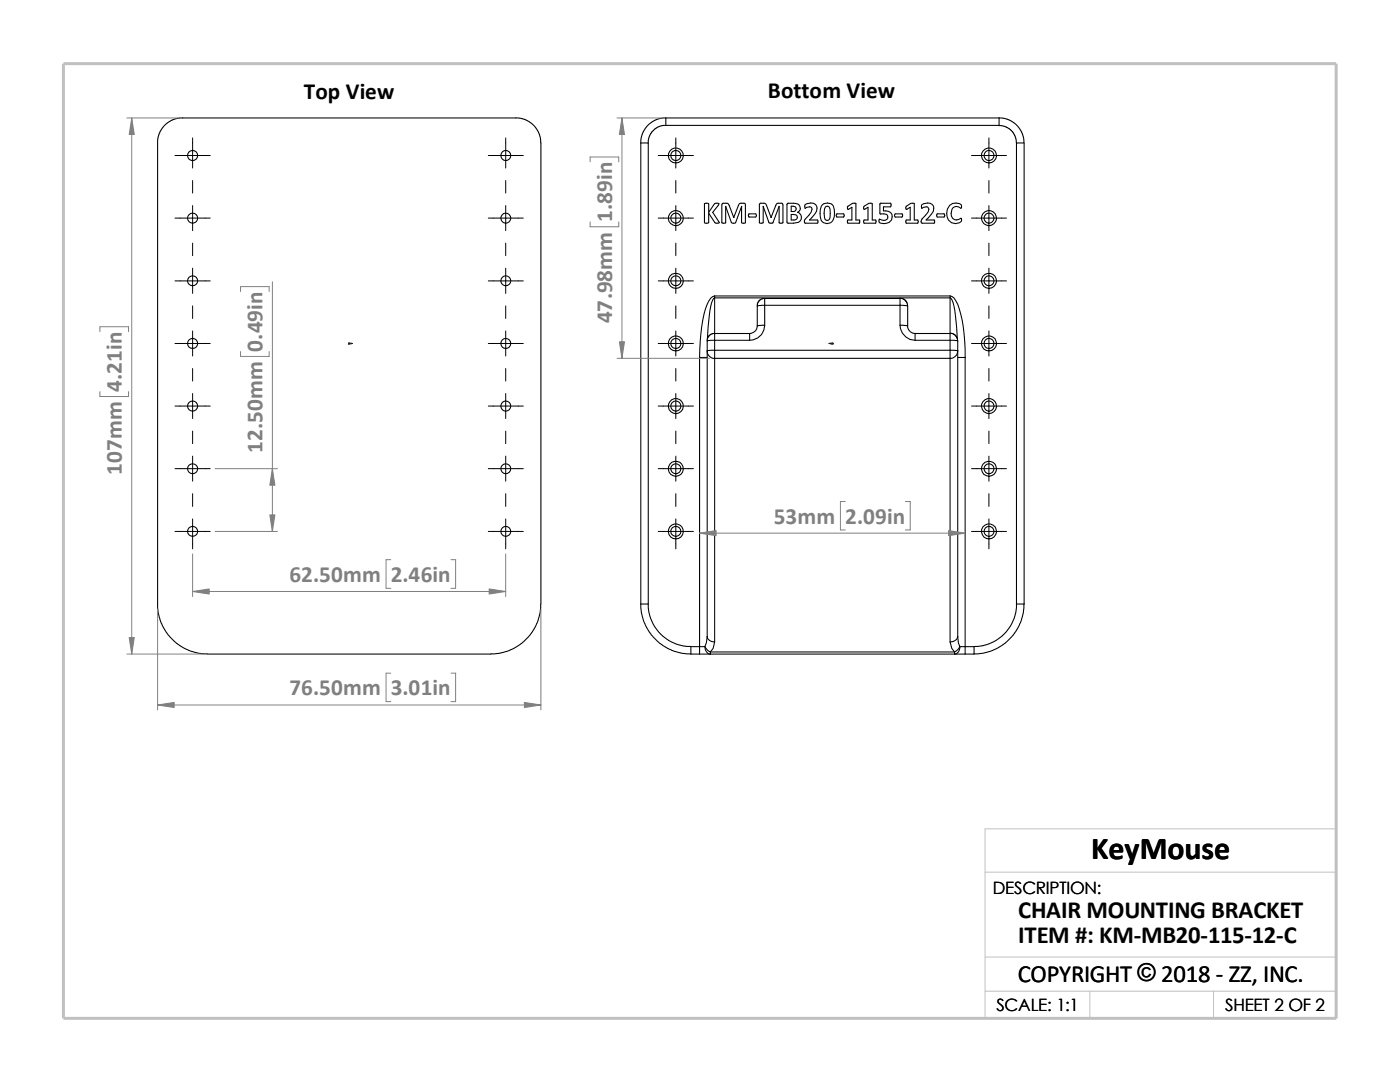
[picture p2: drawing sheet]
<svg xmlns="http://www.w3.org/2000/svg" width="279mm" height="216mm" viewBox="0 0 279 216" stroke-linecap="round" stroke-linejoin="round" font-family="sans-serif">
<path d="M196.6 174h70.1M196.6 197.8h70.1M196.6 191h70.1M217.5 197.8v5.4M242.2 197.8v5.4M26.8 203.2h239.9v-37.8h-70.1v37.8" fill="none" stroke="#c0c0c0" stroke-width=".2"/>
<path d="M12.7 12.7h254v190.5h-254z" fill="none" stroke="#c0c0c0" stroke-width=".59"/>
<g fill="none" stroke="#000" stroke-width=".21">
<path d="M31.5 28.5l.2-1.6 .9-1.7 1.5-1.1 1.7-.6h67.7l1.8 .6 1.4 1.1 1 1.7 .2 1.6v92M31.5 28.5v92.9l.4 2.3 .7 1.5 .9 1.5 1.4 1.4 1.8 1.2 1.6 .7 1.5 .4 1.6 .1M127.9 28.5v92M127.9 28.5h1.5M129.4 28.5v92M132.9 23.5l-.9 .1-1.1 .3-1.1 .7-.7 .6-1 1.7-.2 1.6M132.9 23.5h66.5M132.9 25h-.6l-.9 .3-1.1 .8-.8 1.3-.1 1.1M132.9 23.5v1.5M199.4 23.5v1.5h-66.5M199.4 23.5l.9 .1 1 .3 .8 .4 .9 .8 1 1.5 .3 1v.9M199.4 25.1l1.3 .2 1.1 .7 .7 1 .4 1.5"/>
<path d="M202.9 28.5v92M202.9 28.5h1.5v92M140.6 40.6h.6l.2 .1v1.7l1.2-1.7 .2-.1h.7l-1.3 1.8 1.3 2.1h-.8l-1.3-2v2a.62 .62 0 0 1-.8-.1zM142.6 59.1v.3M142.6 59.4a2.17 2.17 0 0 0-.7 1.6l-.5 3.1-.2 3.5M142.6 59.4v7.1M142.6 59.4h47M142.6 59.1h47M142.6 59.1a2.18 2.18 0 0 0-1.5 1.6 31.4 31.4 0 0 0-1.5 10.6M144.8 41.2v3.3h-.7v-3.6l.2-.3h.9l.2 .1 1 2.7M144.8 41.2l1.2 3.2 .2 .1h.6l1.2-3.3M144.8 41.2h.1"/>
<path d="M146.4 43.4h.1M148 41.2v3.2l.6 .1h.2v-3.7l-.2-.2h-.7a.49 .49 0 0 0-.5 .4l-1 2.4M148 41.2h.1M149.4 42.7h1.4a.38 .38 0 0 1 0 .6h-1.4zM152.3 41.2v3.2l-.2 .1h-.5v-3.8l.1-.1h.9l.2 .1 1.1 2.7M152.3 41.2l1.2 3.2 .1 .1h.7l1.2-3.3M152.3 41.2h.1M152.6 59.6l-.7 .1-.4 .3-.3 .5-.1 .5M152.6 59.6v1.3M152.6 59.6h27v1.3M153.9 43.4h.1M155.5 41.2v3.3h.6l.2-.1v-3.5l-.2-.3h-.7a.49 .49 0 0 0-.6 .4l-.9 2.4"/>
<path d="M155.5 41.2h.1M157.1 40.6h.2a2.31 2.31 0 0 1 2.3 .5 .86 .86 0 0 1-.4 1.3 1.07 1.07 0 0 1 .7 .9 1.07 1.07 0 0 1-.6 1.1l-.9 .1-1.3-.1zM157.9 42.8a.85 .85 0 0 1 1.2 .5 .59 .59 0 0 1-.6 .6h-.6zM157.9 41.1l.8 .1a.53 .53 0 0 1 .2 .7 .53 .53 0 0 1-.6 .3h-.4zM160.7 40.8a1.42 1.42 0 0 1 2.4 .7 3.8 3.8 0 0 1-1.6 2.4h1.7v.5v.1h-2.5l-.1-.6a5.1 5.1 0 0 0 1.5-2.2 .44 .44 0 0 0-.6-.4l-.8 .3zM164.1 40.9a1.39 1.39 0 0 1 1.5-.4 1.39 1.39 0 0 1 .9 1.3 2.62 2.62 0 0 1-.7 2.6 1.38 1.38 0 0 1-2.1-1.1 3.1 3.1 0 0 1 .4-2.4zM164.7 41.3a.51 .51 0 0 1 .8 0 3.8 3.8 0 0 1 0 2.5 .56 .56 0 0 1-.8 0 3.5 3.5 0 0 1 0-2.5zM167 42.7h1.3a.38 .38 0 0 1 0 .6h-1.3l-.1-.3zM169.2 41.2l1-.6h.6v3.3h.7v.6h-2.3v-.6h.8v-2.5l-.8 .4zM172.4 41.2l1-.6h.7v3.3h.7v.6h-2.4v-.6h.8v-2.5l-.8 .4zM175.6 40.6h2.2l-.1 .7h-1.4v.8a1.28 1.28 0 0 1 1.7 .8 1.28 1.28 0 0 1-1 1.6h-1.2a.51 .51 0 0 1-.3-.8l.3 .1a.84 .84 0 0 0 .9 .1 .84 .84 0 0 0 .5-.8l-.3-.3-1.3-.2zM178.6 42.7h1.4a.38 .38 0 0 1 0 .6h-1.4l-.1-.3z"/>
<path d="M179.6 59.5l.6 .1 .4 .3 .4 .5 .1 .6M180.8 41.2l.9-.6h.8v3.3h.7v.6h-2.4v-.6h.9v-2.5l-.9 .4zM184 40.8a1.69 1.69 0 0 1 2.3 .3l.1 .4a3.8 3.8 0 0 1-1.6 2.4h1.6l.1 .5-.1 .1-2.5-.1v-.5l1.3-1.6 .2-.6-.4-.4-.6 .1-.4 .2-.1-.6zM187 42.7h1.4a.38 .38 0 0 1 0 .6h-1.4zM189.5 41a1.68 1.68 0 0 1 2.4 0l-.1 .6a1.09 1.09 0 0 0-1.8 .1 1.51 1.51 0 0 0 .5 2.1 1.5 1.5 0 0 0 1.3-.2l.1 .5a1.73 1.73 0 0 1-2 .3 1.73 1.73 0 0 1-1-1.8l.2-.9zM189.6 59.4a2.17 2.17 0 0 1 .8 1.6l.4 3.1 .3 3.5M189.6 59.1l.4 .1a5.6 5.6 0 0 1 1.7 3.5l.7 3.9 .2 4.7M189.6 59.1v.3M189.6 59.4v7.1M139.6 71.3v57.7M139.6 71.3h1.5M141.1 70a1.45 1.45 0 0 0 1.5 1.5"/>
<path d="M141.1 68v2M141.1 70v57M142.6 66.5l-.7 .2-.4 .3-.3 .5-.1 .5M142.6 66.5v1.4M142.6 69.9l-1.5 .1M142.6 69.9v1.6M142.6 67.9l-1.5 .1M142.6 71.5v56.6M142.6 66.5h7M142.6 67.9v2M142.6 71.5h47M142.6 69.9h47"/>
<path d="M142.6 67.9h7M149.6 66.5v1.4M151.1 65a1.5 1.5 0 0 1-1.5 1.5M151.1 61v4M152.6 64.9l-1.5 .1M152.6 60.9l-1.5 .1M152.6 64.9a2.98 2.98 0 0 1-3 3M152.6 60.9v4M152.6 60.9h27M179.6 64.9l1.5 .1M179.6 60.9l1.5 .1M179.6 64.9a3.1 3.1 0 0 0 3 3"/>
<path d="M179.6 60.9v4M181.1 65a1.48 1.48 0 0 0 1.5 1.5M181.1 61v4M182.6 66.5h7M182.6 67.9h7M182.6 66.5v1.4M189.6 66.5v1.4M189.6 69.9v1.6M189.6 71.5v56.6M189.6 67.9v2M189.6 66.5l.6 .1 .4 .3 .4 .5 .1 .6M189.6 69.9l1.5 .1"/>
<path d="M189.6 67.9l1.5 .1M191.1 71.3h1.5M191.1 68v2M191.1 70a1.52 1.52 0 0 1-1.5 1.5M191.1 70v57M192.6 71.3v57.7M107.9 120.5l-.1 1.6-.4 1.6-.6 1.5-1 1.5-1.7 1.7-1.4 .9-1.6 .7-1.6 .4-1.5 .1h-56.6M127.9 120.5h1.5M127.9 120.5l.1 1.8 .6 2 .9 1.8 1.1 1.2 1.7 1.5 1.7 1 2 .5 1.9 .2M129.4 120.5l.1 1.5 .4 1.5 .7 1.5 1.2 1.5 1.6 1.3 1.5 .7 1.5 .4 1.5 .1M137.9 130.5h1.7M139.6 129h-1.7v1.5"/>
<path d="M139.6 130.5h2.2M139.6 129h1.1M139.6 129v1.5M140.7 129l.6 .8 .5 .3M140.7 129a1.35 1.35 0 0 0 1.1 1.5M141.1 127a1.35 1.35 0 0 0 1.5 1.1M141.1 127l-.1 1.3-.3 .7M141.8 130.1v.4M141.8 130.5h48.7M141.8 130.1h48.7M142.6 128.1l-.3 1.3-.5 .7M189.6 128.1l.3 1.3 .6 .7"/>
<path d="M190.5 130.1v.4M190.5 130.5h2.1M191.1 127l.2 1.3 .3 .7M191.1 127a1.44 1.44 0 0 1-1.5 1.1M191.6 129l-.5 .7-.6 .4M191.6 129h1M191.6 129a1.28 1.28 0 0 1-1.1 1.5M192.6 129h1.8M192.6 129v1.5M194.4 129v1.5h-1.8M202.9 120.5l-.1 1.5-.4 1.5-.8 1.5-1.2 1.5-1.6 1.3-1.4 .7-1.6 .4-1.4 .1M202.9 120.5h1.5"/>
<path d="M204.4 120.5l-.2 1.8-.6 2-1.3 2.4-1.4 1.4-1.8 1.2-1.6 .7-1.5 .4-1.6 .1"/>
<circle cx="38.4" cy="31" r="1.01"/>
<circle cx="101" cy="31" r="1"/>
<circle cx="134.9" cy="31" r="1.49"/>
<circle cx="134.9" cy="31" r="1.01"/>
<circle cx="197.4" cy="31" r="1.5"/>
<circle cx="197.4" cy="31" r="1"/>
<circle cx="38.4" cy="43.5" r="1"/>
<circle cx="38.4" cy="56" r="1"/>
<circle cx="100.9" cy="43.5" r=".99"/>
<circle cx="101" cy="56" r=".99"/>
<circle cx="134.9" cy="56" r="1"/>
<circle cx="134.9" cy="43.5" r="1.5"/>
<circle cx="134.9" cy="56" r="1.5"/>
<circle cx="134.9" cy="43.5" r="1"/>
<circle cx="197.4" cy="56" r=".99"/>
<circle cx="197.4" cy="43.5" r="1.51"/>
<circle cx="197.4" cy="56" r="1.51"/>
<circle cx="197.4" cy="43.5" r=".99"/>
<circle cx="38.4" cy="68.5" r="1"/>
<circle cx="101" cy="68.5" r=".99"/>
<circle cx="134.9" cy="68.5" r="1"/>
<circle cx="134.9" cy="68.5" r="1.5"/>
<circle cx="197.4" cy="68.5" r=".99"/>
<circle cx="197.4" cy="68.5" r="1.51"/>
<circle cx="38.4" cy="93.5" r="1"/>
<circle cx="38.4" cy="81" r="1.01"/>
<circle cx="100.9" cy="93.5" r=".99"/>
<circle cx="101" cy="81" r="1"/>
<circle cx="134.9" cy="81" r="1.01"/>
<circle cx="134.9" cy="81" r="1.5"/>
<circle cx="134.9" cy="93.5" r="1.5"/>
<circle cx="134.9" cy="93.5" r="1"/>
<circle cx="197.4" cy="81" r="1"/>
<circle cx="197.4" cy="81" r="1.51"/>
<circle cx="197.4" cy="93.5" r="1.51"/>
<circle cx="197.4" cy="93.5" r=".99"/>
<circle cx="38.4" cy="106" r="1"/>
<circle cx="101" cy="106" r=".99"/>
<circle cx="134.9" cy="106" r="1"/>
<circle cx="134.9" cy="106" r="1.5"/>
<circle cx="197.4" cy="106" r=".99"/>
<circle cx="197.4" cy="106" r="1.51"/>
</g>
<g fill="#00f" stroke="#00f" stroke-width=".2">
<path d="M70 68.5h.4l-.4 .1z"/>
<path d="M165.4 68.5h.4v.1z"/>
</g>
<path d="M69.6 68.5h.8M69.6 68.4l.2 .3M69.7 68.5h.1M69.7 68.4v.3M69.8 68.4l-.3 .3M165.4 68.5h.9M166 68.4l.3 .3M166.1 68.5h.1M166.1 68.4v.3M166.2 68.4l-.3 .3" fill="none" stroke="#00f" stroke-width=".2"/>
<g fill="none" stroke="#000" stroke-width=".2">
<path d="M34.9 31h7.1M38.4 27.5v6M38.4 36v2.5M97.5 31h6.9M100.9 27.5v6M100.9 36v2.5M131.4 31h7M134.9 27.5v6M134.9 36v2.5M193.9 31h7M197.4 27.5v6M197.4 36v2.5"/>
<path d="M34.9 56h7.1M34.9 43.5h7.1M38.4 41v5M38.4 48.5v2.5M38.4 53.5v5M97.5 56h6.9M97.5 43.5h6.9M100.9 41v5M100.9 48.5v2.5M100.9 53.5v5M131.4 56h7M131.4 43.5h7"/>
<path d="M134.9 41v5M134.9 48.5v2.5M134.9 53.5v5M193.9 56h7M193.9 43.5h7M197.4 41v5M197.4 48.5v2.5M197.4 53.5v5M34.9 68.5h7.1M38.4 61v2.5M38.4 66v5M38.4 73.5v2.5"/>
<path d="M38.4 78.5v5M97.5 68.5h6.9M100.9 61v2.5M100.9 66v5M100.9 73.5v2.5M100.9 78.5v5M131.4 68.5h7M134.9 61v2.5M134.9 66v5M134.9 73.5v2.5M134.9 78.5v5M193.9 68.5h7"/>
<path d="M197.4 61v2.5M197.4 66v5M197.4 73.5v2.5M197.4 78.5v5M34.9 93.5h7.1M34.9 81h7.1M38.4 86v2.5M38.4 91v5M38.4 98.5v2.5M97.5 93.5h6.9M97.5 81h6.9M100.9 86v2.5"/>
<path d="M100.9 91v5M100.9 98.5v2.5M131.4 93.5h7M131.4 81h7M134.9 86v2.5M134.9 91v5M134.9 98.5v2.5M193.9 93.5h7M193.9 81h7M197.4 86v2.5M197.4 91v5M197.4 98.5v2.5"/>
<path d="M34.9 106h7.1M38.4 103.5v6M97.5 106h6.9M100.9 103.5v6M131.4 106h7M134.9 103.5v6M193.9 106h7M197.4 103.5v6"/>
</g>
<g fill="none" stroke="#808080" stroke-width=".2">
<path d="M25.3 23.5h10.1M26.3 23.5v107M117.8 32.3v-1h5.7v1M123.1 23.5h8.8M124.1 23.5v48M48 58.2v-1h5.7v1M54.4 56.2v49.8M117.8 44.3v1h5.7v-1M19.9 78.1v1h5.8v-1M19.9 66.2v-1h5.8v1M48 70.1v1h5.7v-1M123.1 71.5h18.5"/>
<path d="M42.9 93.5h12.5M38.4 110.5v8.5M38.4 118h62.5M42.9 106h12.5M78 111.7h-1v5.7h1M90 111.7h.9v5.7h-.9M100.9 110.5v8.5M139.6 106.4h53M168.7 100.1h-1v5.6h1M180.7 100.1h1v5.6h-1M25.3 130.5h15.1M31.5 121.5v20.1"/>
<path d="M78 134.3h-1v5.7h1M90 134.3h.9v5.7h-.9M107.9 121.5v20.1M31.5 140.7h76.4"/>
</g>
<g fill="#808080" stroke="#808080" stroke-width=".2">
<path d="M139.6 106.4l3.3-.5v1z"/>
<path d="M189.3 105.9l3.3 .5-3.3 .5z"/>
<path d="M123.6 68.2h1l-.5 3.3z"/>
<path d="M124.1 23.5l.5 3.3h-1z"/>
<path d="M104.6 140.2l3.3 .5-3.3 .5z"/>
<path d="M31.5 140.7l3.3-.5v1z"/>
<path d="M97.6 117.5l3.3 .5-3.3 .5z"/>
<path d="M38.4 118l3.3-.5v1z"/>
<path d="M26.3 23.5l.5 3.3h-1z"/>
<path d="M25.8 127.2h1l-.5 3.3z"/>
<path d="M54.4 93.5l.5 3.3h-1.1z"/>
<path d="M53.8 102.7h1.1l-.5 3.3z"/>
</g>
<text font-size="6.4" x="217.8" y="171.4">KeyMouse</text>
<g font-size="4.9">
<text x="203.2" y="183.2">CHAIR MOUNTING BRACKET</text>
<text x="203.2" y="188.1">ITEM #: KM-MB20-115-12-C</text>
<text x="203.1" y="195.9">COPYRIGHT © 2018 - ZZ, INC.</text>
<text x="227" y="195.8">©</text>
</g>
<g font-size="4.6">
<text x="60.6" y="19.7">Top View</text>
<text x="153.2" y="19.6">Bottom View</text>
</g>
<g font-size="4.6" fill="#808080">
<text x="122.2" y="44.3" transform="rotate(-90 122.2 44.3)">1.89in</text>
<text x="122.2" y="64.5" transform="rotate(-90 122.2 64.5)">47.98mm</text>
<text x="52.4" y="70.1" transform="rotate(-90 52.4 70.1)">0.49in</text>
<text x="24.3" y="78.1" transform="rotate(-90 24.3 78.1)">4.21in</text>
<text x="24.3" y="94.8" transform="rotate(-90 24.3 94.8)">107mm</text>
<text x="52.4" y="90.4" transform="rotate(-90 52.4 90.4)">12.50mm</text>
<text x="154.4" y="104.5">53mm</text>
<text x="168.7" y="104.5">2.09in</text>
<text x="57.7" y="116.2">62.50mm</text>
<text x="78" y="116.2">2.46in</text>
<text x="57.7" y="138.8">76.50mm</text>
<text x="78" y="138.8">3.01in</text>
</g>
<g font-size="3.4">
<text x="198.2" y="178.5">DESCRIPTION:</text>
<text x="198.8" y="201.7">SCALE: 1:1</text>
<text x="244.5" y="201.7">SHEET 2 OF 2</text>
</g>
</svg>
